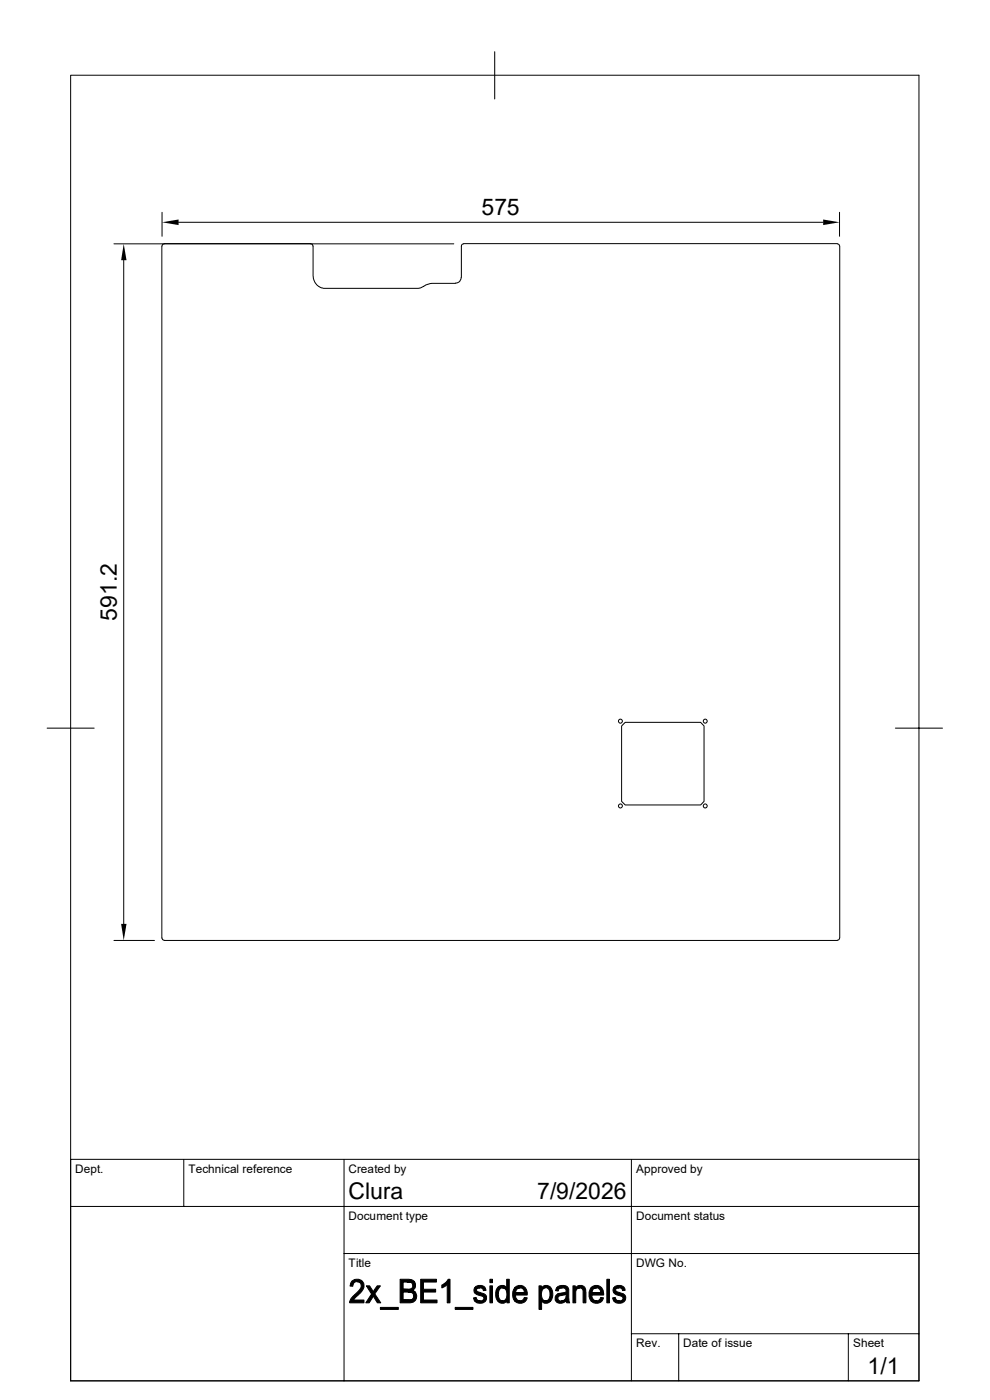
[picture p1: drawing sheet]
<svg xmlns="http://www.w3.org/2000/svg" width="210mm" height="297mm" viewBox="0 0 210 297" stroke-linecap="round" stroke-linejoin="round" font-family="sans-serif">
<g fill="none" stroke="#000" stroke-width=".21">
<path d="M15 16h179.9v276.9h-179.9zM104.9 11v10M24.2 51.7h72.1M26.2 55.2v140.8M34.3 52.2v146.8M34.4 45v5.1M34.8 51.7l-.3 .2-.1 .3M37.9 47.2h136.7M65.9 51.7l.4 .2 .1 .3v6.3a2.61 2.61 0 0 0 2.6 2.7h19.8l1.5-.7 1.3-.4h5a1.23 1.23 0 0 0 1.2-1.3l.1-6.6 .1-.3 .3-.2h79.3l.4 .2 .1 .3M178.1 45v5.1M178.1 52.2v146.8M10 154.5h10"/>
<path d="M132.6 153.2h16l.8 .8v16l-.8 .8h-16l-.7-.8v-16zM189.9 154.5h10M24.2 199.5h8.6M34.4 199l.1 .3 .3 .2M34.8 199.5h142.8M178.1 199l-.1 .3-.4 .2M15 255.9h179.9M39 246v9.9M73 246v46.9M133.9 246v46.9M194.9 246h-179.9v46.9M73 265.9h121.9"/>
<path d="M133.9 283h61M144 283v9.9M180 283v9.9"/>
<circle cx="131.6" cy="153" r=".43"/>
<circle cx="149.6" cy="153" r=".43"/>
<circle cx="131.6" cy="171" r=".43"/>
<circle cx="149.6" cy="171" r=".43"/>
</g>
<g fill="#000" stroke="#000" stroke-width=".21">
<path d="M74.6 271.8a1.64 1.64 0 0 1 2.3 .1h-1.4l-.5 .3-.2 .7-.5-.1z" fill-rule="evenodd"/>
<path d="M75.8 271.9h1.1a2.08 2.08 0 0 1-.9 2.8l-1 1.1h2.2v.6h-3a4.4 4.4 0 0 1 1.8-2.5 1.05 1.05 0 0 0 .6-1.1 1.05 1.05 0 0 0-.8-.9z" fill-rule="evenodd"/>
<path d="M77.7 272.8h.7l2.4 3.6h-.7z" fill-rule="evenodd"/>
<path d="M78.8 274.5l.4 .5-.9 1.4h-.7z" fill-rule="evenodd"/>
<path d="M80.7 277.4h3.8v.4h-3.8z" fill-rule="evenodd"/>
<path d="M80 272.8h.7l-1.2 1.7-.3-.5z" fill-rule="evenodd"/>
<path d="M84.9 271.4h2.3l.8 .6h-2.5v1.5l2.3 .1-.3 .1 .6 .4h-2.6v1.7h2.6l-.4 .4-.7 .2h-2.1z" fill-rule="evenodd"/>
<path d="M86.4 272h1.6l.1 .4v.6l-.3 .6-2.3-.1h1a.82 .82 0 0 0 1-.8 .82 .82 0 0 0-1.1-.7z" fill-rule="evenodd"/>
<path d="M86.6 274.1h1.5l.3 .7-.1 .6-.2 .4h-2.6h1.2a.89 .89 0 0 0 1.1-.9 .89 .89 0 0 0-1.2-.8z" fill-rule="evenodd"/>
<path d="M89.2 271.4h3.4v.6h-2.8v1.5h2.6v.6h-2.6v1.7h2.9v.6h-3.5z" fill-rule="evenodd"/>
<path d="M93.7 272.6l.4-.1h.8l-1.1 .7z" fill-rule="evenodd"/>
<path d="M95.1 271.4h.4v5h-.6v-3.9h-.8z" fill-rule="evenodd"/>
<path d="M96.6 277.4h3.7v.4h-3.7z" fill-rule="evenodd"/>
<path d="M100.7 273.2h1.1a.5 .5 0 0 0-.7 .4 .5 .5 0 0 0 .6 .6 1.57 1.57 0 0 1 1.5 1 1.39 1.39 0 0 1-.9 1.3 1.39 1.39 0 0 1-1.5-.4l-.1-.1h1.2a.59 .59 0 0 0 .8-.5 .59 .59 0 0 0-.8-.6 1.18 1.18 0 0 1-1.3-1.6z" fill-rule="evenodd"/>
<path d="M100.5 275.3h.5v.1a.68 .68 0 0 0 .9 .6h-1.2z" fill-rule="evenodd"/>
<path d="M100.9 273a1.4 1.4 0 0 1 2.2 .7l-.6 .1a.6 .6 0 0 0-.7-.6h-1.1z" fill-rule="evenodd"/>
<path d="M103.9 272.8h.6v3.6h-.6z" fill-rule="evenodd"/>
<path d="M103.9 271.4h.6v.7h-.6z" fill-rule="evenodd"/>
<path d="M105.8 272.9a1.2 1.2 0 0 1 1.7 .3h-.9a1.51 1.51 0 0 0-.7 2.2 .73 .73 0 0 0 .7 .6h-1a2.47 2.47 0 0 1 .2-3.1z" fill-rule="evenodd"/>
<path d="M105.6 276h1.9a1.19 1.19 0 0 1-1.9 0z" fill-rule="evenodd"/>
<path d="M107.5 271.4h.5v5h-.5v-.4l-.6-.1a1.68 1.68 0 0 0-.1-2.6l-.2-.1h.9z" fill-rule="evenodd"/>
<path d="M109.2 273.2h1.1l-.6 .3-.3 .7 2.4 .1v.4h-2.5l.3 1 .8 .3h-1.2a2.52 2.52 0 0 1 0-2.8z" fill-rule="evenodd"/>
<path d="M109.3 273.1a1.55 1.55 0 0 1 1.6-.3 1.55 1.55 0 0 1 .9 1.5l-2.4-.1h1.9l-.2-.5-.4-.4-1.5-.1z" fill-rule="evenodd"/>
<path d="M109.2 276h1.3l.3-.2 .5-.5h.5a1.58 1.58 0 0 1-2.6 .7z" fill-rule="evenodd"/>
<path d="M114.3 272.8h.6v.5h.5a1.76 1.76 0 0 0 .1 2.7h1.3h-1.9v1.8h-.6z" fill-rule="evenodd"/>
<path d="M114.9 273.1l.9 .1-.9 .1z" fill-rule="evenodd"/>
<path d="M115 273a1.43 1.43 0 0 1 1.7 0 1.43 1.43 0 0 1 .6 1.6l-.2 .9-.3 .5h-1.1a1.32 1.32 0 0 0 .9-1.9l-.1-.4-.4-.4-1.2-.2z" fill-rule="evenodd"/>
<path d="M114.9 276h1.9a1.21 1.21 0 0 1-1.9 0z" fill-rule="evenodd"/>
<path d="M118.1 273.2h1.2a.73 .73 0 0 0-.9 .7l-.5-.1z" fill-rule="evenodd"/>
<path d="M118.1 274.7l.2-.2 1.8 .1-.9 .2a.61 .61 0 0 0-.8 .5 .61 .61 0 0 0 .6 .7l1 .1a1.24 1.24 0 0 1-1.5 .3 1.24 1.24 0 0 1-.7-1.4z" fill-rule="evenodd"/>
<path d="M118.1 273.2a1.69 1.69 0 0 1 2.5 .1l.1 2.7 .2 .4h-.7l-.1-.4-.7-.1 .6-.5 .1-.8-1.8-.1 1.2-.3a.49 .49 0 0 0 .6-.4 .49 .49 0 0 0-.5-.5z" fill-rule="evenodd"/>
<path d="M119 276h1.1z" fill-rule="evenodd"/>
<path d="M121.5 272.8h.5v.5h.6l-.3 .3-.2 .4v2.4h-.6z" fill-rule="evenodd"/>
<path d="M122.1 273.2h.9l-1 .1z" fill-rule="evenodd"/>
<path d="M122.1 273.2a1.22 1.22 0 0 1 1.5-.4 1.22 1.22 0 0 1 .7 1.4v2.2h-.6v-2.2a.76 .76 0 0 0-.7-1z" fill-rule="evenodd"/>
<path d="M125.3 273.2h1.2l-.2 .1a.99 .99 0 0 0-.7 .9l2.4 .1 .1 .4h-2.5l.2 .9 .8 .4h-1.2a2.63 2.63 0 0 1-.1-2.8z" fill-rule="evenodd"/>
<path d="M125.6 273a1.53 1.53 0 0 1 1.6-.1 1.53 1.53 0 0 1 .8 1.4l-2.4-.1h1.9l-.2-.6-.3-.3-1.6-.1z" fill-rule="evenodd"/>
<path d="M125.4 276h1.3l.6-.4 .1-.3h.6a1.54 1.54 0 0 1-2.6 .7z" fill-rule="evenodd"/>
<path d="M128.7 271.4h.6v5h-.6z" fill-rule="evenodd"/>
<path d="M130.2 273.2h1.1a.5 .5 0 0 0-.7 .4 .5 .5 0 0 0 .6 .6 1.55 1.55 0 0 1 1.6 1.1 1.48 1.48 0 0 1-2.6 .7h1.2a.58 .58 0 0 0 .8-.6 .58 .58 0 0 0-.8-.5 1.17 1.17 0 0 1-1.2-1.7z" fill-rule="evenodd"/>
<path d="M130 275.3h.5l.1 .1a.74 .74 0 0 0 .8 .6h-1.2z" fill-rule="evenodd"/>
<path d="M130.4 273a1.44 1.44 0 0 1 2.2 .7l-.5 .1a.66 .66 0 0 0-.8-.6h-1.1z" fill-rule="evenodd"/>
</g>
<path d="M26.2 51.7l.6 3.5h-1.1zM34.4 47.2l3.5-.6v1.2zM174.6 46.6l3.5 .6-3.5 .6zM25.7 196h1.1l-.6 3.5z" fill="#000"/>
<g font-size="4.9">
<text x="102.1" y="45.7">575</text>
<text x="24.8" y="131.7" transform="rotate(-90 24.8 131.7)">591.2</text>
<text x="73.9" y="254.5">Clura</text>
<text x="113.9" y="254.5">7/9/2026</text>
<text x="184.1" y="291.6">1/1</text>
</g>
<g font-size="2.5">
<text x="16" y="248.8">Dept.</text>
<text x="40" y="248.8">Technical reference</text>
<text x="74" y="248.8">Created by</text>
<text x="134.9" y="248.8">Approved by</text>
<text x="74" y="258.7">Document type</text>
<text x="135" y="258.7">Document status</text>
<text x="74" y="268.7">Title</text>
<text x="135" y="268.7">DWG No.</text>
<text x="135" y="285.8">Rev.</text>
<text x="145" y="285.8">Date of issue</text>
<text x="181" y="285.8">Sheet</text>
</g>
</svg>
